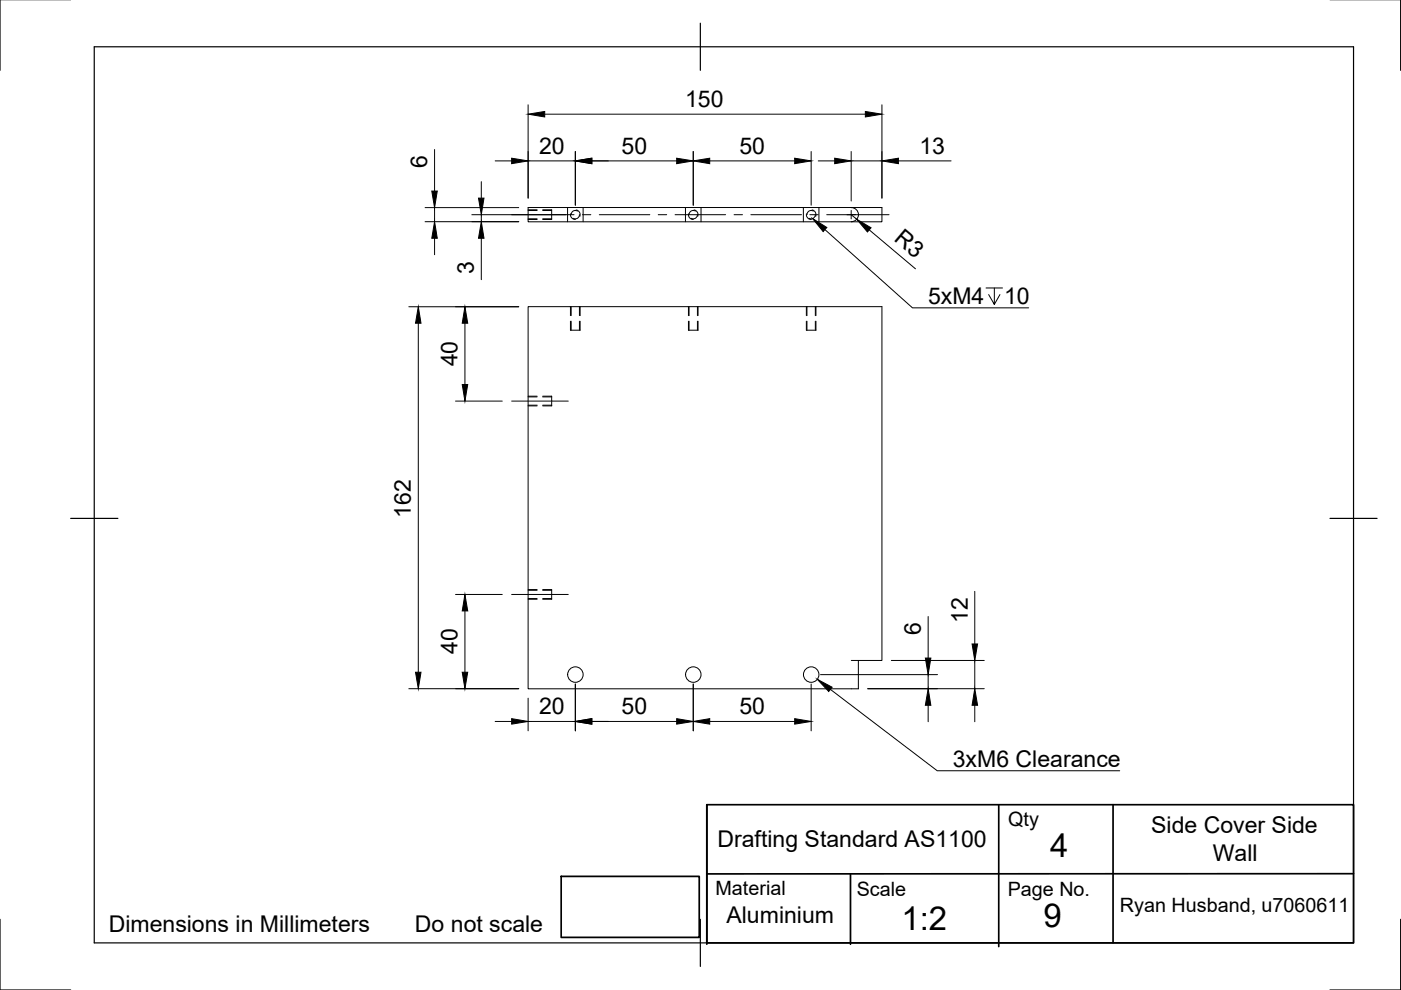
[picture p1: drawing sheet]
<svg xmlns="http://www.w3.org/2000/svg" width="297mm" height="210mm" viewBox="0 0 297 210" stroke-linecap="round" stroke-linejoin="round" font-family="sans-serif">
<!-- layer: Visible -->
<g fill="none" stroke="#000" stroke-width=".21">
<path d="M112 44h75v3h-75zM180.5 44a1.49 1.49 0 0 1 1.5 1.5 1.49 1.49 0 0 1-1.5 1.5M180.5 140h6.5v-75h-75v81h70v-6"/>
<circle cx="122" cy="143" r="1.64"/>
<circle cx="147" cy="143" r="1.64"/>
<circle cx="172" cy="143" r="1.64"/>
</g>
<!-- layer: Hidden -->
<g fill="none" stroke="#000" stroke-width=".21">
<path d="M112 44.6h1.9M112 46.4h1.9M115.1 44.6h1.9M115.1 46.4h1.9M117 44.5v2M120.3 44v3M122.4 44.8a.87 .87 0 0 0-1.3 .7M122.9 45.5a.87 .87 0 0 1-1.4 .8M123.6 44v3M145.3 44v3M147.4 44.8a.87 .87 0 0 0-1.3 .7M147.9 45.5a.89 .89 0 0 1-1.4 .8"/>
<path d="M148.6 44v3M170.3 44v3M172.4 44.8a.85 .85 0 0 0-1.3 .7M172.9 45.5a.89 .89 0 0 1-1.4 .8M173.6 44v3M120.9 70h2.1M121.1 65v1.9M121.1 68.1v1.9M122.9 65v1.9M122.9 68.1v1.9M146 70h2M146.1 65v1.9"/>
<path d="M146.1 68.1v1.9M147.9 65v1.9M147.9 68.1v1.9M171 70h2M171.1 65v1.9M171.1 68.1v1.9M172.9 65v1.9M172.9 68.1v1.9M112 84.2h1.9M112 85.9h1.9M115.1 84.2h1.9M115.1 85.9h1.9"/>
<path d="M117 84v2.1M112 125.2h1.9M112 126.9h1.9M115.1 125.2h1.9M115.1 126.9h1.9M117 125v2.1"/>
</g>
<!-- layer: Hidden Narrow -->
<g fill="none" stroke="#000" stroke-width=".21">
<path d="M112 44.5h1.9M112 46.5h1.9M115.1 44.5h1.9M115.1 46.5h1.9M121 45.3a1.03 1.03 0 0 0 1 1.2M122.2 44.5a1.04 1.04 0 0 1 .7 1.4M146 45.3a1.03 1.03 0 0 0 1 1.2M147.2 44.5a1.04 1.04 0 0 1 .7 1.4M171 45.3a1.04 1.04 0 0 0 1 1.2M172.2 44.5a1.01 1.01 0 0 1 .7 1.4M120.9 65v1.9M120.9 68.1v1.9"/>
<path d="M123 65v1.9M123 68.1v1.9M146 65v1.9M146 68.1v1.9M148 65v1.9M148 68.1v1.9M171 65v1.9M171 68.1v1.9M173 65v1.9M173 68.1v1.9M112 84h1.9M112 86.1h1.9"/>
<path d="M115.1 84h1.9M115.1 86.1h1.9M112 125h1.9M112 127.1h1.9M115.1 125h1.9M115.1 127.1h1.9"/>
</g>
<!-- layer: Border -->
<path d="M0 -.1v15M297 -.1v15M20 9.9h267v190h-267zM148.5 4.9v10M15 109.9h10M282 109.9h10M0 194.9v15h15M148.5 194.9v10M297 194.9v15h-15" fill="none" stroke="#000" stroke-width=".25"/>
<!-- layer: TitleBlock -->
<path d="M149.9 170.6h137.1v29.3h-137.1zM149.9 170.6v29.6M211.8 170.8v29.9M236 170.6v29.3M119 185.8h29.3v12.9h-29.3zM180.3 185.3v14.9M287 185.2l-137.1 .1" fill="none" stroke="#000" stroke-width=".36"/>
<!-- layer: Center Lines -->
<path d="M108.5 45.5h13.2M123.5 45.5h1.8M127.1 45.5h10.7M139.6 45.5h1.8M143.1 45.5h10.7M155.6 45.5h1.8M159.2 45.5h10.7M171.7 45.5h1.8M175.3 45.5h13.2M180.5 44.6v1.8M108.5 85h12M108.5 126h12" fill="none" stroke="#000" stroke-width=".21"/>
<!-- layer: Dimensions -->
<g fill="none" stroke="#000" stroke-width=".21">
<path d="M92.1 31.7v8.8M102 38.5v3.5M105 34.1h3.5M112 22.2v19.8M112 34.1h10M115.5 24.2h68M122 32.1v11.4M125.5 34.1h18M147 32.1v11.4M150.5 34.1h18M172 32.1v11.4M173.5 34.1h3.5"/>
<path d="M180.5 34.1h6.5M180.5 32.1v10.5M187 22.2v19.8M190.5 34.1h11.2M90.1 47h19.9M90.1 44h19.9M92.1 44v3M92.1 50.5v3.5M100 45.5h20M102 45.5v1.5M102 50.5v8.8M180.5 45.5l1.1 1"/>
<path d="M184.3 48.7l9.8 8.3M86.7 65h23.3M88.7 68.5v74M98.6 68.5v13M96.6 85h9.9M96.6 126h9.9M98.6 129.5v13M196.8 130.7v8.8M206.7 125.4v11.1M86.7 146h23.3M105 153h3.5M112 148v7"/>
<path d="M112 153h10M122 145v10M125.5 153h18M147 145v10M150.5 153h18M172 145v10M174 143h24.8M184 146h24.7M189 140h19.7M196.8 143v3M196.8 149.5v3.5M206.7 140v6"/>
<path d="M206.7 149.5v3.5"/>
</g>
<g fill="#000" stroke="#000" stroke-width=".21">
<path d="M108.5 33.5l3.5 .6-3.5 .6zM112 24.2l3.5-.6v1.2zM122 34.1l3.5-.6v1.2zM143.5 33.5l3.5 .6-3.5 .6zM147 34.1l3.5-.6v1.2zM168.5 33.5l3.5 .6-3.5 .6zM177 33.5l3.5 .6-3.5 .6zM183.5 23.6l3.5 .6-3.5 .6zM187 34.1l3.5-.6v1.2zM92.1 47l.6 3.5h-1.2zM91.5 40.5h1.2l-.6 3.5zM101.5 42h1.1l-.6 3.5z"/>
<path d="M102 47l.6 3.5h-1.1zM181.6 46.5l3.1 1.8-.8 .9zM88.7 65l.6 3.5h-1.2zM98.6 65l.6 3.5h-1.2zM98 81.5h1.2l-.6 3.5zM98.6 126l.6 3.5h-1.2zM196.2 139.5h1.2l-.6 3.5zM206.1 136.5h1.2l-.6 3.5zM88.1 142.5h1.2l-.6 3.5zM98 142.5h1.2l-.6 3.5zM108.5 152.4l3.5 .6-3.5 .5zM122 153l3.5-.6v1.1z"/>
<path d="M143.5 152.4l3.5 .6-3.5 .5zM147 153l3.5-.6v1.1zM168.5 152.4l3.5 .6-3.5 .5zM196.8 146l.6 3.5h-1.2zM206.7 146l.6 3.5h-1.2z"/>
</g>
<!-- layer: Annotations -->
<path d="M174.9 48.7l18.6 16.6h24.6M209.1 61.1h3.5M210.8 61.1v3.5l-1.2-2.1M212 62.5l-1.2 2.1M176.1 146.2l22.6 17.2h38.7" fill="none" stroke="#000" stroke-width=".21"/>
<path d="M172.3 46.3l3 1.9-.8 .9zM173.3 144l3.1 1.7-.7 .9z" fill="#000" stroke="#000" stroke-width=".21"/>
<g font-size="7">
<text x="222.7" y="181.8">4</text>
<text x="191.1" y="197.2">1:2</text>
<text x="221.2" y="196.6">9</text>
</g>
<g font-size="4.9">
<text x="145.2" y="22.7">150</text>
<text x="90.6" y="35.7" transform="rotate(-90 90.6 35.7)">6</text>
<text x="114.3" y="32.5">20</text>
<text x="131.8" y="32.5">50</text>
<text x="156.8" y="32.5">50</text>
<text x="194.9" y="32.5">13</text>
<text x="189.4" y="50.9" transform="rotate(40 189.4 50.9)">R3</text>
<text x="100.5" y="58" transform="rotate(-90 100.5 58)">3</text>
<text x="196.8" y="64.6">5xM4</text>
<text x="212.9" y="64.6">10</text>
<text x="97" y="77.7" transform="rotate(-90 97 77.7)">40</text>
<text x="87.1" y="109.7" transform="rotate(-90 87.1 109.7)">162</text>
<text x="195.2" y="134.7" transform="rotate(-90 195.2 134.7)">6</text>
<text x="205.2" y="132.1" transform="rotate(-90 205.2 132.1)">12</text>
<text x="97" y="138.7" transform="rotate(-90 97 138.7)">40</text>
<text x="114.3" y="151.4">20</text>
<text x="131.8" y="151.4">50</text>
<text x="156.8" y="151.4">50</text>
<text x="202" y="162.7">3xM6 Clearance</text>
<text x="152.1" y="179.5">Drafting Standard AS1100</text>
<text x="244.1" y="176.7">Side Cover Side</text>
<text x="257.1" y="182.5">Wall</text>
<text x="23.1" y="197.6">Dimensions in Millimeters</text>
<text x="88" y="197.6">Do not scale</text>
<text x="154" y="195.7">Aluminium</text>
</g>
<g font-size="4.2">
<text x="213.8" y="175.1">Qty</text>
<text x="151.7" y="189.9">Material</text>
<text x="181.6" y="189.9">Scale</text>
<text x="213.7" y="189.9">Page No.</text>
<text x="237.4" y="193.4">Ryan Husband, u7060611</text>
</g>
</svg>
